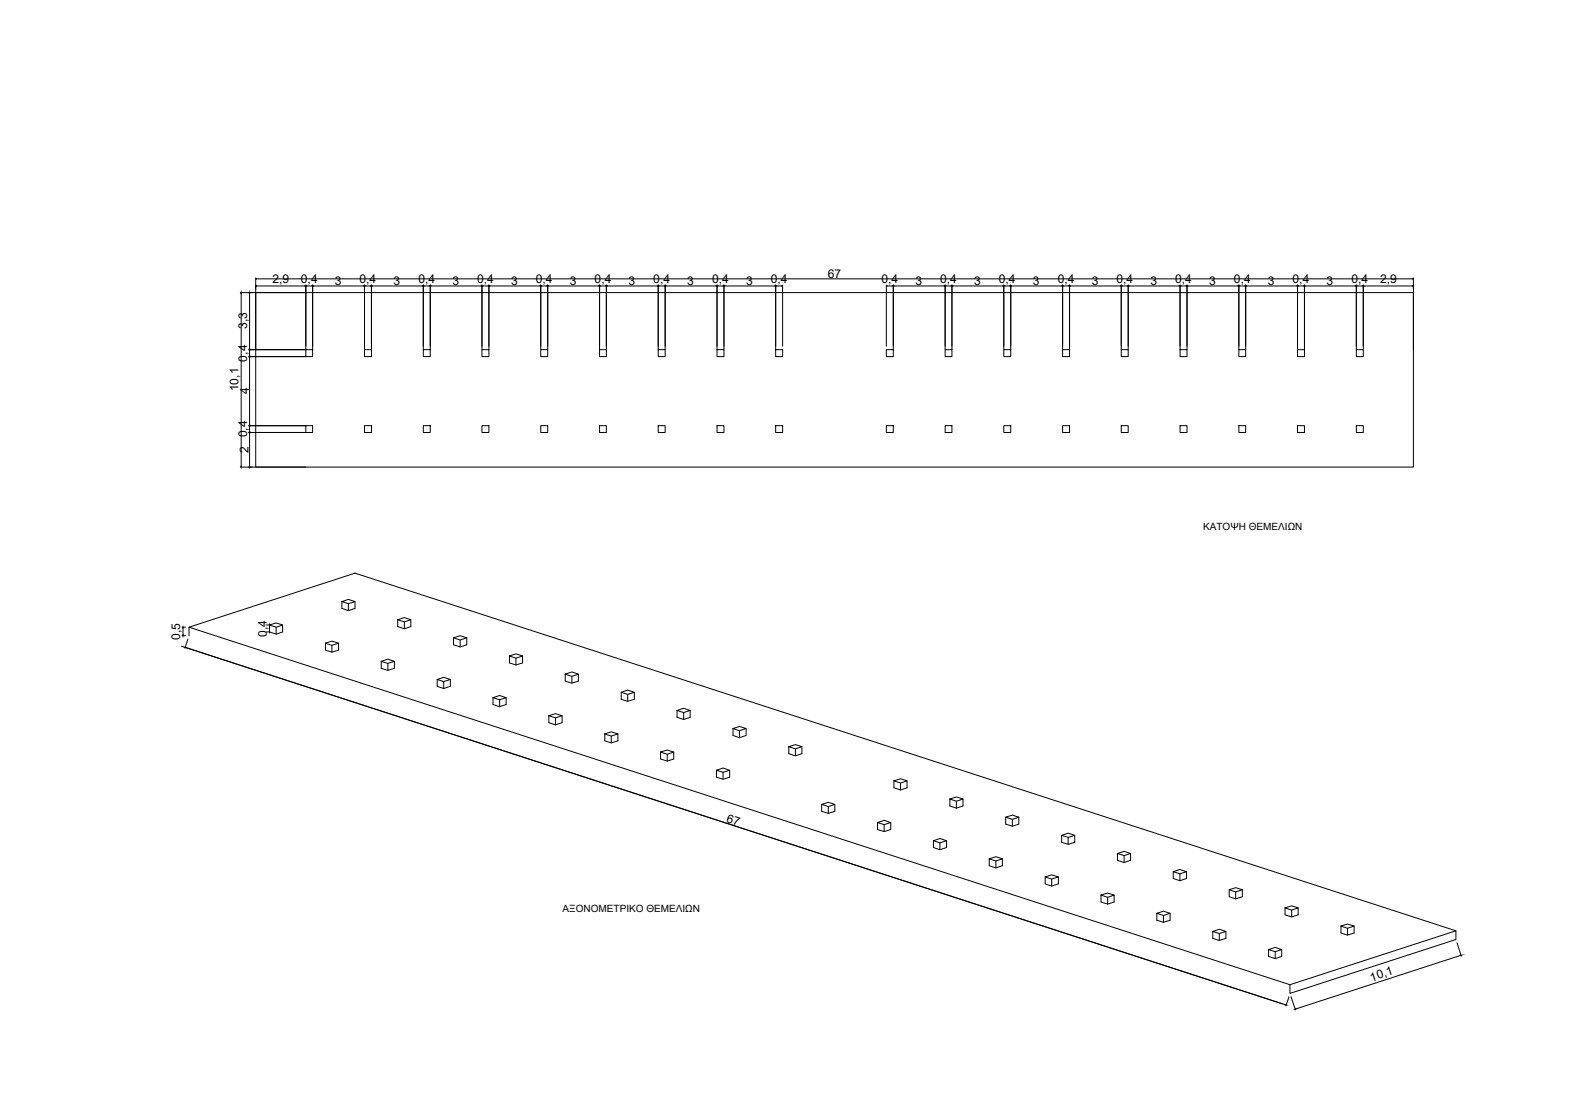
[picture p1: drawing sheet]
<svg xmlns="http://www.w3.org/2000/svg" width="420mm" height="297mm" viewBox="0 0 420 297" stroke-linecap="round" stroke-linejoin="round" font-family="sans-serif">
<!-- layer: a-epipla -->
<g fill="none" stroke="#000" stroke-width=".27">
<path d="M64.3 78.4h17.6M64.6 78.6v46.3M66.8 78.6v14.8M68.5 78.4h310v46.7h-310zM68.5 74.4v19.3M68.7 76.6h12.9M68.7 74.7h309.5M81.9 76.3v17.4h-15.3M82.1 76.6h1.4M83.7 76.3v17.4M84 76.6h13.4M97.6 76.3v17.4"/>
<path d="M97.9 76.6h1.3M99.5 76.3v17.4M99.7 76.6h13.4M113.4 76.3v17.4M113.6 76.6h1.4M115.2 76.3v17.4M115.4 76.6h13.4M129.1 76.3v17.4M129.3 76.6h1.4M130.9 76.3v17.4M131.2 76.6h13.4M144.8 76.3v17.4"/>
<path d="M145.1 76.6h1.3M146.7 76.3v17.4M146.9 76.6h13.4M160.6 76.3v17.4M160.8 76.6h1.4M162.4 76.3v17.4M162.6 76.6h13.5M176.3 76.3v17.4M176.5 76.6h1.4M178.1 76.3v17.4M178.3 76.6h13.5M192 76.3v17.4"/>
<path d="M192.2 76.6h1.4M193.9 76.3v17.4M194.1 76.6h13.4M207.7 76.3v17.4M208 76.6h1.4M209.6 76.3v16.4M237.3 76.3v16.4M237.6 76.6h1.4M239.2 76.3v17.4M239.4 76.6h13.4M253.1 76.3v17.4M253.3 76.6h1.4"/>
<path d="M254.9 76.3v17.4M255.2 76.6h13.4M268.8 76.3v17.4M269.1 76.6h1.3M270.7 76.3v17.4M270.9 76.6h13.4M284.6 76.3v17.4M284.8 76.6h1.4M286.4 76.3v17.4M286.6 76.6h13.4M300.3 76.3v17.4M300.5 76.6h1.4"/>
<path d="M302.1 76.3v17.4M302.4 76.6h13.4M316 76.3v17.4M316.3 76.6h1.3M317.9 76.3v17.4M318.1 76.6h13.4M331.8 76.3v17.4M332 76.6h1.4M333.6 76.3v17.4M333.8 76.6h13.4M347.5 76.3v17.4M347.7 76.6h1.4"/>
<path d="M349.3 76.3v17.4M349.5 76.6h13.5M363.2 76.3v17.4M363.4 76.6h1.4M365.1 76.3v17.4M365.3 76.6h12.9M378.5 74.4v19.3M66.6 95.5h15.3M66.8 93.9v1.4M66.8 95.7v18.1M81.9 93.7h1.8v1.8h-1.8zM97.6 93.7h1.9v1.8h-1.9z"/>
<path d="M113.4 93.7h1.8v1.8h-1.8zM129.1 93.7h1.8v1.8h-1.8zM144.8 93.7h1.9v1.8h-1.9zM160.6 93.7h1.8v1.8h-1.8zM176.3 93.7h1.8v1.8h-1.8zM192 93.7h1.9v1.8h-1.9zM207.7 93.7h1.9v1.8h-1.9zM237.3 93.7h1.9v1.8h-1.9zM253.1 93.7h1.8v1.8h-1.8zM268.8 93.7h1.9v1.8h-1.9zM284.6 93.7h1.8v1.8h-1.8zM300.3 93.7h1.8v1.8h-1.8z"/>
<path d="M316 93.7h1.9v1.8h-1.9zM331.8 93.7h1.8v1.8h-1.8zM347.5 93.7h1.8v1.8h-1.8zM363.2 93.7h1.9v1.8h-1.9zM66.6 115.8h15.3M66.6 114h15.3M66.8 114.2v1.4M66.8 116.1v8.8M81.9 114h1.8v1.8h-1.8zM97.6 114h1.9v1.8h-1.9zM113.4 114h1.8v1.8h-1.8zM129.1 114h1.8v1.8h-1.8z"/>
<path d="M144.8 114h1.9v1.8h-1.9zM160.6 114h1.8v1.8h-1.8zM176.3 114h1.8v1.8h-1.8zM192 114h1.9v1.8h-1.9zM207.7 114h1.9v1.8h-1.9zM237.3 114h1.9v1.8h-1.9zM253.1 114h1.8v1.8h-1.8zM268.8 114h1.9v1.8h-1.9zM284.6 114h1.8v1.8h-1.8zM300.3 114h1.8v1.8h-1.8zM316 114h1.9v1.8h-1.9zM331.8 114h1.8v1.8h-1.8z"/>
<path d="M347.5 114h1.8v1.8h-1.8zM363.2 114h1.9v1.8h-1.9zM64.3 125.1h17.6M48.6 173.1l295.6 96M48.8 170.3h.9M48.8 168h.9M49 168.2v1.9M50.3 171.2l-.8 2.4M50.6 168l44.5-14.5 294.8 95.8-44.5 14.5zM50.6 168v2.3M71.2 169.3h.8M71.2 167.4h.8"/>
<path d="M72.2 167.4v1.9l1.7 .6 1.8-.6v-1.9M72.2 167.4l1.7-.6 1.8 .6-1.8 .6zM73.9 168v1.9M87.2 172.3v1.8l1.7 .6 1.8-.6v-1.8M87.2 172.3l1.7-.6 1.8 .6-1.8 .6zM88.9 172.9v1.8M91.6 161.1v1.9l1.7 .5 1.8-.5v-1.9M91.6 161.1l1.7-.6 1.8 .6-1.8 .6zM93.3 161.7v1.8M102.1 177.1v1.9l1.8 .5 1.7-.5v-1.9M102.1 177.1l1.8-.6 1.7 .6-1.7 .6zM103.9 177.7v1.8"/>
<path d="M106.5 166v1.8l1.8 .6 1.7-.6v-1.8M106.5 166l1.8-.6 1.7 .6-1.7 .6zM108.3 166.6v1.8M121.4 170.8v1.9l1.8 .6 1.8-.6v-1.9M121.4 170.8l1.8-.5 1.8 .5-1.8 .6zM123.2 171.4v1.9M136.4 175.7v1.9l1.8 .5 1.7-.5v-1.9M136.4 175.7l1.8-.6 1.7 .6-1.7 .6zM138.2 176.3v1.8M117.1 182v1.8l1.7 .6 1.8-.6v-1.8M117.1 182l1.7-.6 1.8 .6-1.8 .6zM118.8 182.6v1.8"/>
<path d="M132 186.9v1.8l1.8 .6 1.7-.6v-1.8M132 186.9l1.8-.6 1.7 .6-1.7 .5zM133.8 187.4v1.9M147 191.7v1.9l1.7 .6 1.8-.6v-1.9M147 191.7l1.7-.6 1.8 .6-1.8 .6zM148.7 192.3v1.9M151.4 180.6v1.8l1.7 .6 1.8-.6v-1.8M151.4 180.6l1.7-.6 1.8 .6-1.8 .6zM153.1 181.2v1.8M162 196.6v1.8l1.7 .6 1.8-.6v-1.8M162 196.6l1.7-.6 1.8 .6-1.8 .6zM163.7 197.2v1.8"/>
<path d="M166.4 185.4v1.9l1.7 .5 1.8-.5v-1.9M166.4 185.4l1.7-.6 1.8 .6-1.8 .6zM168.1 186v1.8M181.3 190.3v1.8l1.8 .6 1.7-.6v-1.8M181.3 190.3l1.8-.6 1.7 .6-1.7 .6zM183.1 190.9v1.8M196.3 195.1v1.9l1.7 .6 1.8-.6v-1.9M196.3 195.1l1.7-.5 1.8 .5-1.8 .6zM198 195.7v1.9M211.2 200v1.9l1.8 .6 1.7-.6v-1.9M211.2 200l1.8-.6 1.7 .6-1.7 .6zM176.9 201.4v1.9l1.8 .5 1.7-.5v-1.9"/>
<path d="M176.9 201.4l1.8-.5 1.7 .5-1.7 .6zM178.7 202v1.8M191.9 206.3v1.9l1.7 .5 1.8-.5v-1.9M191.9 206.3l1.7-.6 1.8 .6-1.8 .6zM193.6 206.9v1.8M213 200.6v1.9M220 215.4v1.9l1.8 .6 1.7-.6v-1.9M220 215.4l1.8-.5 1.7 .5-1.7 .6zM221.8 216v1.9M239.4 209.1v1.9l1.8 .6 1.7-.6v-1.9M239.4 209.1l1.8-.5 1.7 .5-1.7 .6zM241.2 209.7v1.9"/>
<path d="M254.4 214v1.9l1.7 .6 1.8-.6v-1.9M254.4 214l1.7-.5 1.8 .5-1.8 .6zM256.1 214.6v1.9M269.3 218.9v1.8l1.8 .6 1.7-.6v-1.8M269.3 218.9l1.8-.6 1.7 .6-1.7 .6zM271.1 219.5v1.8M235 220.3v1.9l1.8 .5 1.7-.5v-1.9M235 220.3l1.8-.6 1.7 .6-1.7 .6zM236.8 220.9v1.8M250 225.2v1.8l1.7 .6 1.8-.6v-1.8M250 225.2l1.7-.6 1.8 .6-1.8 .5zM251.7 225.7v1.9"/>
<path d="M264.9 230.1v1.8l1.8 .6 1.7-.6v-1.8M264.9 230.1l1.8-.6 1.7 .6-1.7 .5zM266.7 230.6v1.9M279.9 234.9v1.8l1.7 .6 1.8-.6v-1.8M279.9 234.9l1.7-.6 1.8 .6-1.8 .6zM281.6 235.5v1.8M284.3 223.7v1.9l1.7 .6 1.8-.6v-1.9M284.3 223.7l1.7-.5 1.8 .5-1.8 .6zM286 224.3v1.9M294.8 239.7v1.9l1.8 .6 1.8-.6v-1.9M294.8 239.7l1.8-.5 1.8 .5-1.8 .6zM299.2 228.6v1.8l1.8 .6 1.8-.6v-1.8"/>
<path d="M299.2 228.6l1.8-.6 1.8 .6-1.8 .6zM301 229.2v1.8M314.2 233.5v1.8l1.8 .6 1.7-.6v-1.8M314.2 233.5l1.8-.6 1.7 .6-1.7 .5zM316 234v1.9M329.2 238.3v1.9l1.7 .6 1.8-.6v-1.9M329.2 238.3l1.7-.5 1.8 .5-1.8 .6zM330.9 238.9v1.9M296.6 240.3v1.9M309.8 244.6v1.9l1.8 .5 1.7-.5v-1.9M309.8 244.6l1.8-.5 1.7 .5-1.7 .6zM311.6 245.2v1.8"/>
<path d="M324.8 249.5v1.8l1.7 .6 1.8-.6v-1.8M324.8 249.5l1.7-.6 1.8 .6-1.8 .5zM326.5 250v1.9M339.7 254.4v1.8l1.8 .6 1.7-.6v-1.8M339.7 254.4l1.8-.6 1.7 .6-1.7 .5zM341.5 254.9v1.9M344.1 243.2v1.8l1.8 .6 1.7-.6v-1.8M344.1 243.2l1.8-.6 1.7 .6-1.7 .6zM345.9 243.8v1.8M359.1 248v1.9l1.7 .6 1.8-.6v-1.9M359.1 248l1.7-.5 1.8 .5-1.8 .6zM360.8 248.6v1.9"/>
<path d="M389.9 249.3v2.3l-44.5 14.5v-2.3M390.2 252.5l1.1 3.6M391.1 255.9l-44.1 14.3M345.2 267l-.8 2.4M345.7 267l1.2 3.5"/>
</g>
<g fill="#000" stroke="#000" stroke-width=".27">
<path d="M64.6 78.4l-.1 .2zM66.8 78.4v.2zM68.5 76.6h.2zM68.5 74.7l.2-.1zM81.6 76.6h.3zM81.9 76.6h.2zM83.5 76.6h.2zM83.7 76.6h.3zM97.4 76.6h.2zM97.6 76.6h.3zM99.2 76.6h.3zM99.5 76.6h.2z"/>
<path d="M113.1 76.6h.3zM113.4 76.6h.2zM115 76.6h.2zM115.2 76.6h.2zM128.8 76.6h.3zM129.1 76.6h.2zM130.7 76.6h.2zM130.9 76.6h.3zM144.6 76.6h.2zM144.8 76.6h.3zM146.4 76.6h.3zM146.7 76.6h.2z"/>
<path d="M160.3 76.6h.3zM160.6 76.6h.2zM162.2 76.6h.2zM162.4 76.6h.2zM176.1 76.6h.2zM176.3 76.6h.2zM177.9 76.6h.2zM178.1 76.6h.2zM191.8 76.6h.2zM192 76.6h.2zM193.6 76.6h.3zM193.9 76.6h.2z"/>
<path d="M207.5 76.6h.2zM207.7 76.6h.3zM209.4 76.6h.2zM237.3 76.6h.3zM239 76.6h.2zM239.2 76.6h.2zM252.8 76.6h.3zM253.1 76.6h.2zM254.7 76.6h.2zM254.9 76.6h.3zM268.6 76.6h.2zM268.8 76.6h.3z"/>
<path d="M270.4 76.6h.3zM270.7 76.6h.2zM284.3 76.6h.3zM284.6 76.6h.2zM286.2 76.6h.2zM286.4 76.6h.2zM300 76.6h.3zM300.3 76.6h.2zM301.9 76.6h.2zM302.1 76.6h.3zM315.8 76.6h.2zM316 76.6h.3z"/>
<path d="M317.6 76.6h.3zM317.9 76.6h.2zM331.5 76.6h.3zM331.8 76.6h.2zM333.4 76.6h.2zM333.6 76.6h.2zM347.2 76.6h.3zM347.5 76.6h.2zM349.1 76.6h.2zM349.3 76.6h.2zM363 76.6h.2zM363.2 76.6h.2z"/>
<path d="M364.8 76.6h.3zM365.1 76.6h.2zM378.2 76.6h.3zM378.2 74.6l.3 .1zM66.8 93.4v.3zM66.8 93.7v.2zM66.8 95.3v.2zM66.8 95.5v.2zM66.8 113.8v.2zM66.8 114v.2zM66.8 115.6v.2zM66.8 115.8v.3z"/>
<path d="M64.5 124.9l.1 .2zM66.8 124.9v.2zM49 170.1v.2zM49 168l.1 .2zM49.6 173.4h.3zM72.1 169.1l.1 .2zM72.2 167.4l-.1 .3zM391 255.9h.3zM344.2 269.1l.3 .1zM346.8 270.3l.2-.1z"/>
</g>
<g font-size="3.2">
<text x="73" y="75.9">2,9</text>
<text x="80.6" y="75.9">0,4</text>
<text x="89.7" y="76.3">3</text>
<text x="96.3" y="75.9">0,4</text>
<text x="105.4" y="76.3">3</text>
<text x="112" y="75.9">0,4</text>
<text x="121.1" y="76.3">3</text>
<text x="127.7" y="75.9">0,4</text>
<text x="136.9" y="76.3">3</text>
<text x="143.5" y="75.9">0,4</text>
<text x="152.6" y="76.3">3</text>
<text x="159.2" y="75.9">0,4</text>
<text x="168.3" y="76.3">3</text>
<text x="174.9" y="75.9">0,4</text>
<text x="184.1" y="76.3">3</text>
<text x="190.7" y="75.9">0,4</text>
<text x="199.8" y="76.3">3</text>
<text x="206.4" y="75.9">0,4</text>
<text x="221.7" y="74.4">67</text>
<text x="236" y="75.9">0,4</text>
<text x="245.1" y="76.3">3</text>
<text x="251.8" y="75.9">0,4</text>
<text x="260.9" y="76.3">3</text>
<text x="267.5" y="75.9">0,4</text>
<text x="276.6" y="76.3">3</text>
<text x="283.2" y="75.9">0,4</text>
<text x="292.3" y="76.3">3</text>
<text x="299" y="75.9">0,4</text>
<text x="308.1" y="76.3">3</text>
<text x="314.7" y="75.9">0,4</text>
<text x="323.8" y="76.3">3</text>
<text x="330.4" y="75.9">0,4</text>
<text x="339.5" y="76.3">3</text>
<text x="346.1" y="75.9">0,4</text>
<text x="355.2" y="76.3">3</text>
<text x="361.9" y="75.9">0,4</text>
<text x="369.6" y="75.9">2,9</text>
<text x="66.2" y="88" transform="rotate(-90 66.2 88)">3,3</text>
<text x="66.2" y="96.8" transform="rotate(-90 66.2 96.8)">0,4</text>
<text x="63.9" y="104.8" transform="rotate(-90 63.9 104.8)">10,1</text>
<text x="66.6" y="105.6" transform="rotate(-90 66.6 105.6)">4</text>
<text x="66.2" y="117.2" transform="rotate(-90 66.2 117.2)">0,4</text>
<text x="66.6" y="121.4" transform="rotate(-90 66.6 121.4)">2</text>
<text x="48.3" y="171.4" transform="rotate(-90 48.3 171.4)">0,5</text>
<text x="71.5" y="170.6" transform="rotate(-90 71.5 170.6)">0,4</text>
<text x="194.4" y="220.1" transform="rotate(18 194.4 220.1)">67</text>
<text x="367.3" y="262.9" transform="rotate(-18 367.3 262.9)">10,1</text>
</g>
<g font-size="2.7">
<text x="322.2" y="141.9">ΚΑΤΟΨΗ ΘΕΜΕΛΙΩΝ</text>
<text x="150.7" y="244.3">ΑΞΟΝΟΜΕΤΡΙΚΟ ΘΕΜΕΛΙΩΝ</text>
</g>
</svg>
